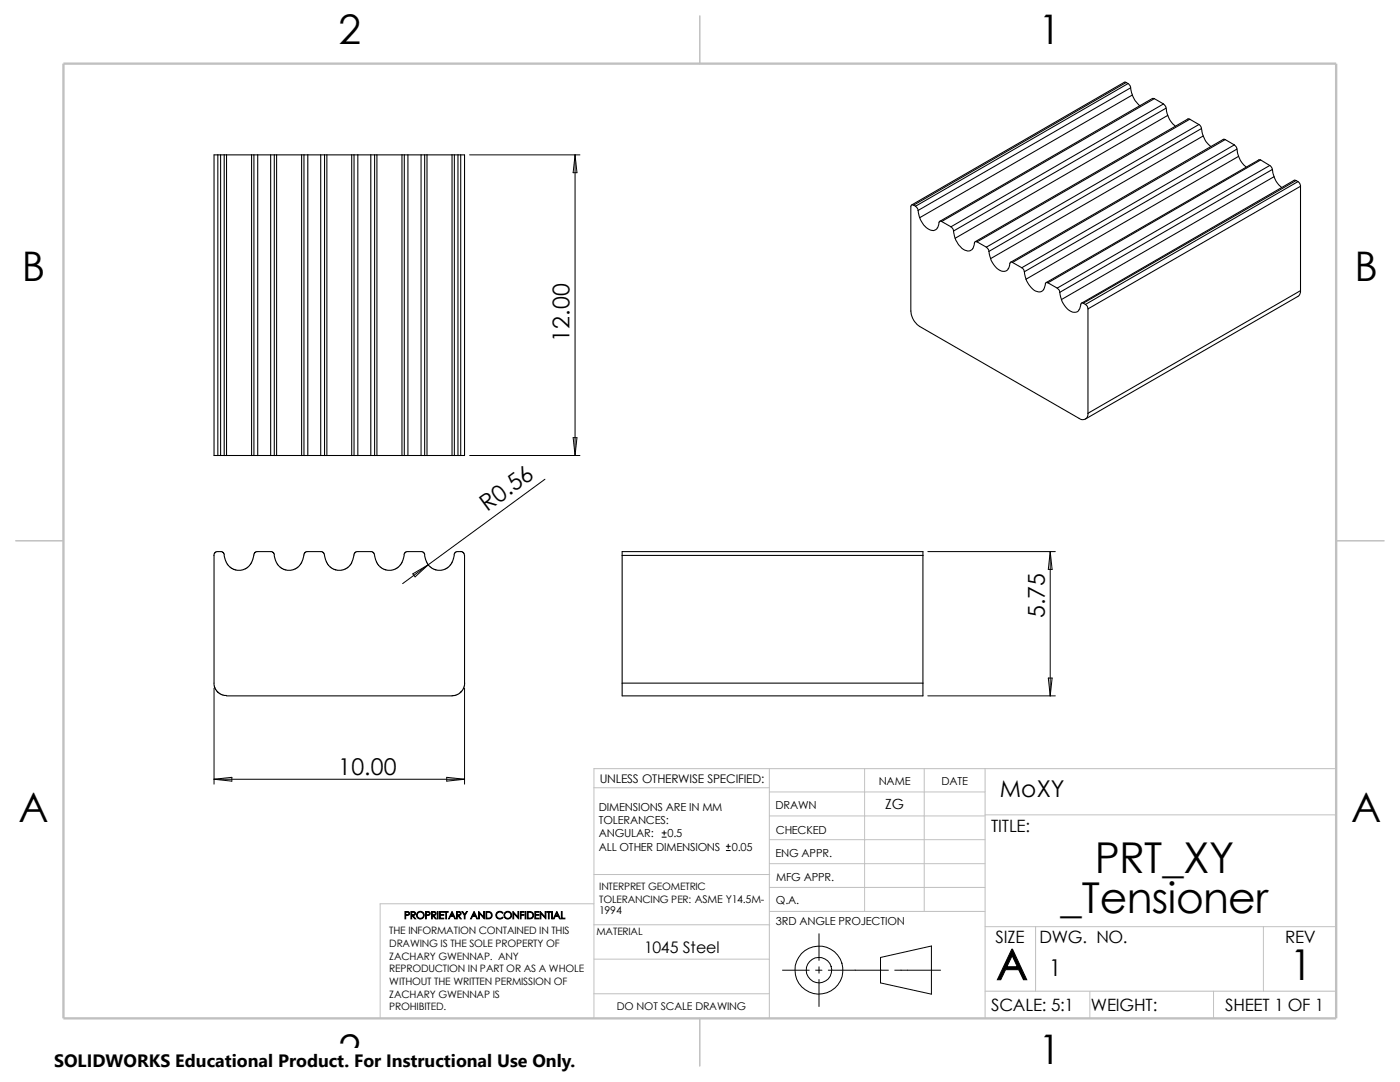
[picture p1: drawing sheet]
<svg xmlns="http://www.w3.org/2000/svg" width="279mm" height="216mm" viewBox="0 0 279 216" stroke-linecap="round" stroke-linejoin="round" font-family="sans-serif">
<g fill="none" stroke="#000" stroke-width=".2">
<path d="M93.7 30.9h22M114.8 30.9v60M114.8 30.9l.3 3.6h-.7zM93.7 90.9h22M108.8 95.6l-28.5 20.9M114.4 87.3h.7l-.3 3.6zM82.4 114.5l3.1-1.8-2.7 2.4zM185.2 110.1h25.4M209.6 110.1v28.8M209.6 110.1l.4 3.5h-.8zM42.7 137.3v19.2M92.7 137.3v19.2"/>
<path d="M185.2 138.9h25.4M209.2 135.3h.8l-.4 3.6zM42.7 155.5l3.6-.4v.8zM42.7 155.5h50M89.2 155.1l3.5 .4-3.5 .4zM132.1 167h.9M132.1 166.2h.9M132.5 165.8v.8M144.9 169.7h.9M144.9 168.9h.9M145.3 168.4v.9M156.2 193.6h5.3"/>
<path d="M162.8 193.6h1.2M163.4 186.3v5.3M163.4 192.9v1.3M163.4 195.5v5.3M165.3 193.6h12M175.7 191.1l10.2-2.3v9.6l-10.2-2.3zM178.6 193.6h9.1"/>
<circle cx="163.4" cy="193.6" r="4.8"/>
<circle cx="163.4" cy="193.6" r="2.53"/>
</g>
<g fill="none" stroke="#c0c0c0" stroke-width=".2">
<path d="M118.5 157.2h35M153.5 158h43.1M153.5 153.4v49.8M172.6 153.4v28.5M184.4 153.4v28.5M196.6 153.4v49.8M266.7 153.4h-148.2v49.8M118.5 174.5h35.1M153.5 172.3h43.1M153.5 177.1h43.1M153.5 162.8h43.1M153.5 167.6h43.1"/>
<path d="M196.6 162.6h70.1M118.5 180.3h-42.6v22.9M118.5 198.3h35M118.5 184.5h35.1M118.5 191.4h35M153.6 181.9h43M196.6 184.9h70.1M196.6 197.8h70.1M206.7 184.9v12.9M217.5 197.8v5.4M242.2 197.8v5.4M252.1 184.9v12.9"/>
</g>
<path d="M139.7 3.2v9.5M3.1 107.9h9.6M266.7 107.9h9.5M139.7 203.2v9.5" fill="none" stroke="#c0c0c0" stroke-width=".21"/>
<path d="M12.7 12.7h254v190.5h-254z" fill="none" stroke="#c0c0c0" stroke-width=".47"/>
<g fill="none" stroke="#000" stroke-width=".21">
<path d="M224.7 16.5l-.3-.1-42.5 24.5M224.7 16.5l-42.4 24.4M224.7 16.5l.4 .2M225.1 16.7l-42.4 24.4M225.1 16.7l.5 .4v.4M225.6 17.5l.4 1.5M225.6 17.5l-42.4 24.5M226 19l.5 1.1 1 1M226 19l-42.4 24.4M230.4 19.7l-.4-.1-42.4 24.6M230.4 19.7l1.8 1M230.4 19.7l-42.5 24.5"/>
<path d="M43.5 30.9h-.8v60h.8M43.5 30.9h.5M43.5 30.9v60M44 30.9v60M44 30.9h.7M44.7 30.9h.5M44.7 30.9v60M45.2 30.9v60M45.2 30.9h5M50.2 30.9v60M50.2 30.9h.5M50.7 30.9h.7"/>
<path d="M50.7 30.9v60M51.4 30.9h2.6M51.4 30.9v60M54 30.9h.7M54 30.9v60M54.7 30.9v60M54.7 30.9h.5M55.2 30.9h5M55.2 30.9v60M60.2 30.9h.5M60.2 30.9v60M60.7 30.9h.7"/>
<path d="M60.7 30.9v60M61.4 30.9h2.6M61.4 30.9v60M64 30.9v60M64 30.9h.8M64.8 30.9v60M64.8 30.9h.4M65.2 30.9v60M65.2 30.9h5M70.2 30.9h.5M70.2 30.9v60M70.7 30.9h.7"/>
<path d="M70.7 30.9v60M71.4 30.9h2.6M71.4 30.9v60M74 30.9v60M74 30.9h.8M74.8 30.9h.4M74.8 30.9v60M75.2 30.9h5M75.2 30.9v60M80.2 30.9h.5M80.2 30.9v60M80.7 30.9v60"/>
<path d="M80.7 30.9h.7M81.4 30.9h2.6M81.4 30.9v60M84 30.9v60M84 30.9h.8M84.8 30.9v60M84.8 30.9h.4M85.2 30.9v60M85.2 30.9h5M90.2 30.9v60M90.2 30.9h.5M90.7 30.9v60"/>
<path d="M90.7 30.9h.7M91.4 30.9v60M91.4 30.9h.5M91.9 30.9h.8v60h-.8M91.9 30.9v60M232.2 20.7l.4 .5 .1 .4M232.2 20.7l-42.4 24.6M232.7 21.6l.3 1.4M232.7 21.6l-42.4 24.5M233 23l.6 1.1 1 1.1M233 23l-42.4 24.5M237.4 23.8l-.3-.1-42.5 24.5"/>
<path d="M237.4 23.8l-42.4 24.5M237.4 23.8l1.9 1M239.3 24.8l.4 .5 .1 .4M239.3 24.8l-42.5 24.5M239.8 25.7l-42.4 24.5M239.8 25.7l.3 1.4M240.1 27.1l.6 1.1 .9 1.1M240.1 27.1l-42.4 24.5M244.5 27.9l-.4-.1-42.4 24.5M244.5 27.9l-42.4 24.5M244.5 27.9l1.8 1M246.3 28.9l.5 .5v.4"/>
<path d="M246.3 28.9l-42.4 24.5M246.8 29.8l-42.4 24.4M246.8 29.8l.4 1.4M247.2 31.2l-42.4 24.5M247.2 31.2l.5 1.1 1 1M251.6 31.9h-.4l-42.4 24.5M251.6 31.9l-42.5 24.5M251.6 31.9l1.8 1.1M253.4 33l-42.4 24.5M253.4 33l.4 .5 .1 .3M253.9 33.8l-42.4 24.5M253.9 33.8l.4 1.5"/>
<path d="M254.3 35.3l-42.5 24.5M254.3 35.3l.5 1.1 1 1M258.7 36h-.4l-42.4 24.5M258.7 36l-42.5 24.5M258.7 36l.3 .2M259 36.2l.4 .5 .1 .5M259 36.2l-42.4 24.5M259.5 37.2l-42.4 24.4M259.5 37.2v20.8M182.3 40.9a.33 .33 0 0 0-.3 0 .33 .33 0 0 0-.2 .3v20.9a3.9 3.9 0 0 0 1.8 3.1l31.7 18.3a1.08 1.08 0 0 0 1.3 .1 1.08 1.08 0 0 0 .5-1.1M182.3 40.9l.4 .2M182.7 41.1l.4 .6 .1 .3"/>
<path d="M183.2 42l.4 1.4M183.6 43.4a3.6 3.6 0 0 0 2.7 2.6 1.94 1.94 0 0 0 1.2-1.8l.2-.1 .2 .1M187.9 44.2l1.9 1.1M189.8 45.3l.4 .4 .1 .4M190.3 46.1l.3 1.4M190.6 47.5a3.9 3.9 0 0 0 2.5 2.6 1.47 1.47 0 0 0 1.4-1.6 .31 .31 0 0 1 .1-.3 .31 .31 0 0 1 .4 .1M195 48.3l1.8 1M196.8 49.3l.5 .5 .1 .4M197.4 50.2l.3 1.4M197.7 51.6a3.4 3.4 0 0 0 2.7 2.5 1.84 1.84 0 0 0 1.2-1.7l.1-.1 .4 .1M202.1 52.4l1.8 1M203.9 53.4l.4 .5 .1 .3"/>
<path d="M204.4 54.2l.4 1.5M204.8 55.7a3.2 3.2 0 0 0 2.9 2.5 2.17 2.17 0 0 0 1-1.7l.2-.2 .2 .1M209.1 56.4l1.9 1.1M211 57.5l.4 .5 .1 .3M211.5 58.3l.3 1.5M211.8 59.8a3.4 3.4 0 0 0 2.8 2.5 1.59 1.59 0 0 0 1.1-1.6 .31 .31 0 0 1 .2-.2 .31 .31 0 0 1 .3 0M259.5 58l-.1 .8-.4 .3-42.4 24.5M259.5 58l-42.4 24.5M216.2 60.5l.4 .2M216.6 60.7l.4 .4 .1 .5M217.1 61.6v20.9M43.5 90.9h.5"/>
<path d="M44 90.9h.7M44.7 90.9h.5M45.2 90.9h5M50.2 90.9h.5M50.7 90.9h.7M51.4 90.9h2.6M54 90.9h.7M54.7 90.9h.5M55.2 90.9h5M60.2 90.9h.5M60.7 90.9h.7M61.4 90.9h2.6"/>
<path d="M64 90.9h.8M64.8 90.9h.4M65.2 90.9h5M70.2 90.9h.5M70.7 90.9h.7M71.4 90.9h2.6M74 90.9h.8M74.8 90.9h.4M75.2 90.9h5M80.2 90.9h.5M80.7 90.9h.7M81.4 90.9h2.6"/>
<path d="M84 90.9h.8M84.8 90.9h.4M85.2 90.9h5M90.2 90.9h.5M90.7 90.9h.7M91.4 90.9h.5M42.7 110.8v25.9l.3 .8 .5 .7 .8 .4 .9 .2M44.7 110.7v-.3l-.3-.3h-1.2l-.4 .2-.1 .5M44.7 110.7l.5 1.6M54.7 110.7l-.1-.4-.4-.2h-3.1l-.4 .3-.2 1.2-.7 1.2-.9 .7-.8 .3-1.1-.1-.8-.3-.7-.6-.3-.5M54.7 110.7l.2 1.1 .6 1 .7 .6 1.1 .4 1.2-.1 .9-.5 .8-.9 .5-1.9 .3-.3h3.2l.4 .2 .1 .4M64.8 110.7l.4 1.6"/>
<path d="M75.2 112.3l-.5-1.9-.4-.3h-3.1l-.5 .3-.3 1.2-.4 1-.7 .8-.7 .3-1.3 .1-.6-.2-.8-.4-.7-.9M80.6 110.7l.2-.4 .4-.2h3l.4 .2 .2 .4M80.7 110.7l-.2 .9-.5 1-.8 .8-.7 .3-1.2 .1-.6-.2-.8-.4-.7-.9M84.8 110.7l.4 1.6M90.7 110.7l-.2 .9-.5 1-.8 .8-.7 .3-1.2 .1-.6-.2-.8-.4-.7-.9M91.9 110l.6 .3 .2 .5v25.5M91.9 110.1h-.9l-.3 .3-.1 .3M124.2 110.8v25.5M124.2 110.8h60M184.2 110.8v25.5M184.2 110.8v-.7h-60v.7M92.8 136.3l-.2 .8-.4 .8-1 .7-1 .3h-45"/>
<path d="M124.2 136.3v2.6h60v-2.6M124.2 136.3h60"/>
</g>
<path d="M10.8 209.2h104.1v6.7h-104.1z" fill="#fff"/>
<g font-size="8.5">
<text x="218.5" y="174.1">PRT_XY</text>
<text x="211.7" y="182.2">_Tensioner</text>
<text x="198.8" y="195.5">A</text>
<text x="257.3" y="195.5">1</text>
</g>
<g font-size="8.1">
<text x="67.6" y="8.8">2</text>
<text x="207.3" y="8.8">1</text>
<text x="4.4" y="56.1">B</text>
<text x="270.3" y="56.1">B</text>
<text x="3.7" y="164.1">A</text>
<text x="269.6" y="164.1">A</text>
<text x="67.6" y="212.3">2</text>
<text x="207.3" y="212.3">1</text>
</g>
<g font-size="4.6">
<text x="113.7" y="68.2" transform="rotate(-90 113.7 68.2)">12.00</text>
<text x="97.2" y="102.2" transform="rotate(-36 97.2 102.2)">R0.56</text>
<text x="208.5" y="123.4" transform="rotate(-90 208.5 123.4)">5.75</text>
<text x="67.5" y="154.6">10.00</text>
<text x="199.6" y="159">MoXY</text>
<text x="209.3" y="194.7">1</text>
</g>
<text font-size="3.6" x="10.8" y="213">SOLIDWORKS Educational Product. For Instructional Use Only.</text>
<g font-size="3.4">
<text x="197.8" y="166">TITLE:</text>
<text x="198.7" y="188.1">SIZE</text>
<text x="207.5" y="188.1">DWG. NO.</text>
<text x="256.5" y="188.2">REV</text>
<text x="197.8" y="201.8">SCALE: 5:1</text>
<text x="217.7" y="201.8">WEIGHT:</text>
<text x="244.5" y="201.7">SHEET 1 OF 1</text>
</g>
<text font-size="3.2" x="128.6" y="190.1">1045 Steel</text>
<text font-size="2.8" x="176.7" y="161.5">ZG</text>
<text font-size="2.4" x="119.7" y="156.2">UNLESS OTHERWISE SPECIFIED:</text>
<g font-size="2.2">
<text x="119.5" y="161.8">DIMENSIONS ARE IN MM</text>
<text x="154.8" y="161.5">DRAWN</text>
<text x="175.4" y="156.7">NAME</text>
<text x="187.9" y="156.7">DATE</text>
<text x="119.5" y="167.1">ANGULAR:</text>
<text x="119.5" y="164.4">TOLERANCES:</text>
<text x="133.2" y="167.1">0.5</text>
<text x="154.8" y="166.3">CHECKED</text>
<text x="119.5" y="169.8">ALL OTHER DIMENSIONS</text>
<text x="146" y="169.8">0.05</text>
<text x="154.8" y="171">ENG APPR.</text>
<text x="154.9" y="175.7">MFG APPR.</text>
<text x="154.9" y="184.7">3RD ANGLE PROJECTION</text>
<text x="154.9" y="180.5">Q.A.</text>
</g>
<g font-size="2.1">
<text x="119.6" y="182.3">1994</text>
<text x="123.1" y="201.6">DO NOT SCALE DRAWING</text>
</g>
<g font-size="2">
<text x="119.6" y="177.6">INTERPRET GEOMETRIC</text>
<text x="80.6" y="183.3">PROPRIETARY AND CONFIDENTIAL</text>
<text x="119.6" y="180.1">TOLERANCING PER: ASME Y14.5M-</text>
<text x="77.7" y="186.4">THE INFORMATION CONTAINED IN THIS</text>
<text x="77.7" y="188.9">DRAWING IS THE SOLE PROPERTY OF</text>
<text x="77.7" y="191.5">ZACHARY GWENNAP. ANY</text>
<text x="119" y="186.6">MATERIAL</text>
<text x="77.7" y="194">REPRODUCTION IN PART OR AS A WHOLE</text>
<text x="77.7" y="196.5">WITHOUT THE WRITTEN PERMISSION OF</text>
<text x="77.7" y="201.5">PROHIBITED.</text>
<text x="77.7" y="199.1">ZACHARY GWENNAP IS</text>
</g>
</svg>
